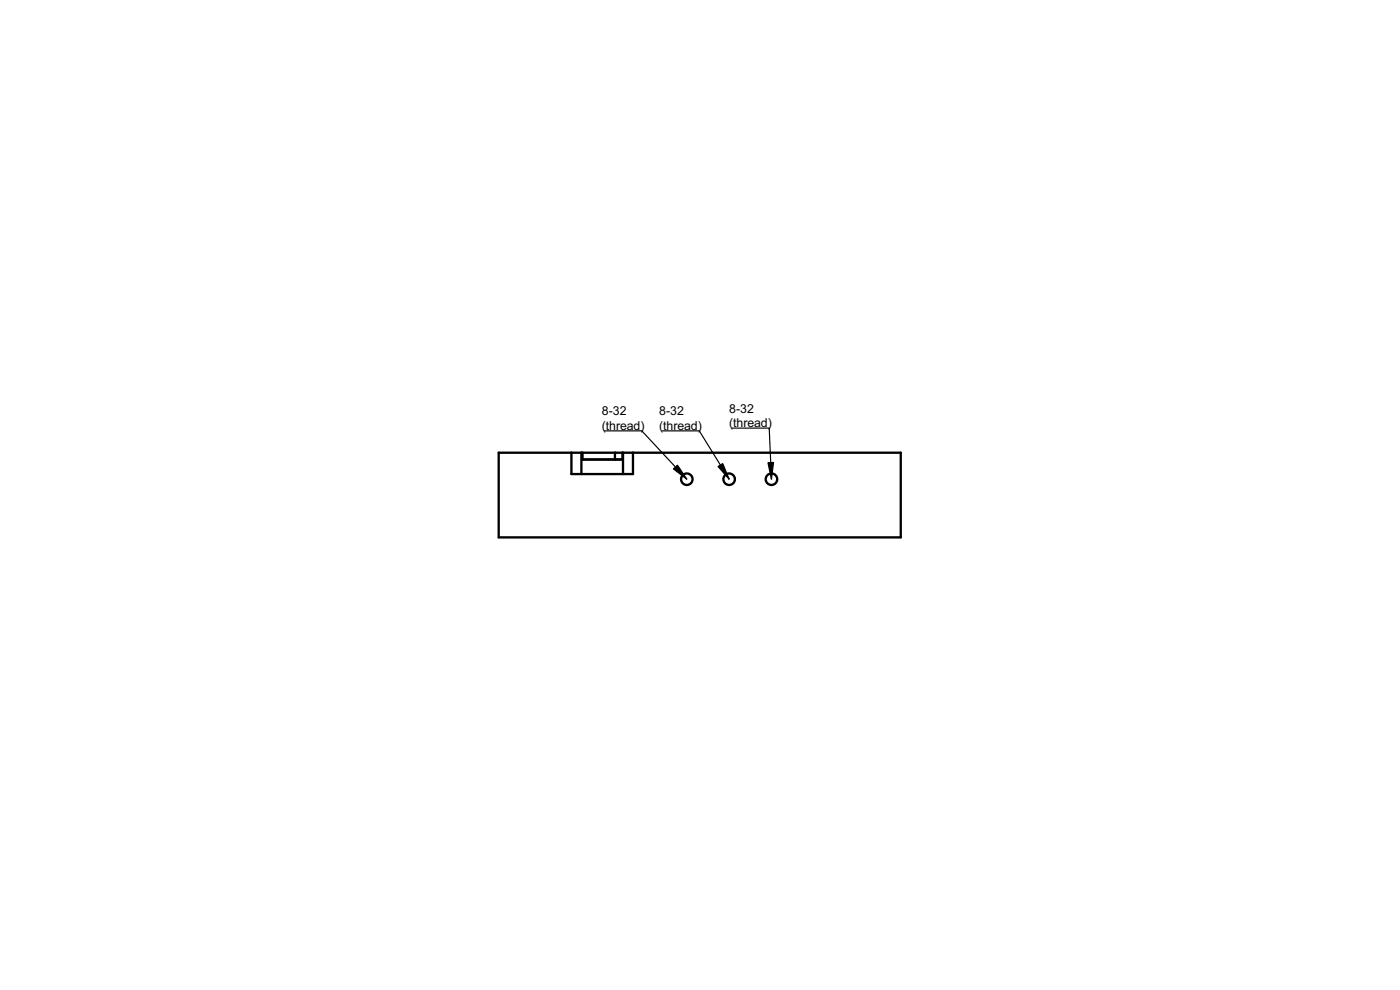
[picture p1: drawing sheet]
<svg xmlns="http://www.w3.org/2000/svg" width="420mm" height="297mm" viewBox="0 0 420 297" stroke-linecap="round" stroke-linejoin="round" font-family="sans-serif">
<g fill="none" stroke="#000" stroke-width=".7">
<path d="M149.7 135.8h120.6v25.4h-120.6zM171.5 135.8v6.4h18.5v-6.4M174.5 135.8v6.4M174.8 135.8v2.1h12v-2.1M184.6 135.8v2.1M187 135.8v6.4"/>
<circle cx="206.1" cy="143.8" r="1.73"/>
<circle cx="218.8" cy="143.8" r="1.73"/>
<circle cx="231.5" cy="143.8" r="1.73"/>
</g>
<path d="M210 148.5h.1" fill="none" stroke="#000" stroke-width=".3"/>
<path d="M192.6 129.3l13.5 14.5" fill="none" stroke="#000" stroke-width=".35"/>
<path d="M202.1 140.7l1.2-1.1 2.8 4.2z" fill="#000" stroke="#000" stroke-width=".35"/>
<path d="M181.4 129.3h11.2z" fill="#fff" stroke="#000" stroke-width=".35"/>
<path d="M210 148.5h.1" fill="none" stroke="#000" stroke-width=".3"/>
<path d="M209.9 129.3l8.9 14.5" fill="none" stroke="#000" stroke-width=".35"/>
<path d="M215.5 140l1.4-.9 1.9 4.7z" fill="#000" stroke="#000" stroke-width=".35"/>
<path d="M198.7 129.3h11.2z" fill="#fff" stroke="#000" stroke-width=".35"/>
<path d="M210 148.5h.1" fill="none" stroke="#000" stroke-width=".3"/>
<path d="M230.9 128.5l.6 15.3" fill="none" stroke="#000" stroke-width=".35"/>
<path d="M230.5 138.8h1.6l-.6 5z" fill="#000" stroke="#000" stroke-width=".35"/>
<path d="M219.6 128.5h11.3z" fill="#fff" stroke="#000" stroke-width=".35"/>
<g font-size="3.7">
<text x="180.6" y="124.6">8-32</text>
<text x="197.9" y="124.6">8-32</text>
<text x="218.8" y="123.8">8-32</text>
<text x="180.6" y="128.9">(thread)</text>
<text x="197.9" y="128.9">(thread)</text>
<text x="218.8" y="128.1">(thread)</text>
</g>
</svg>
